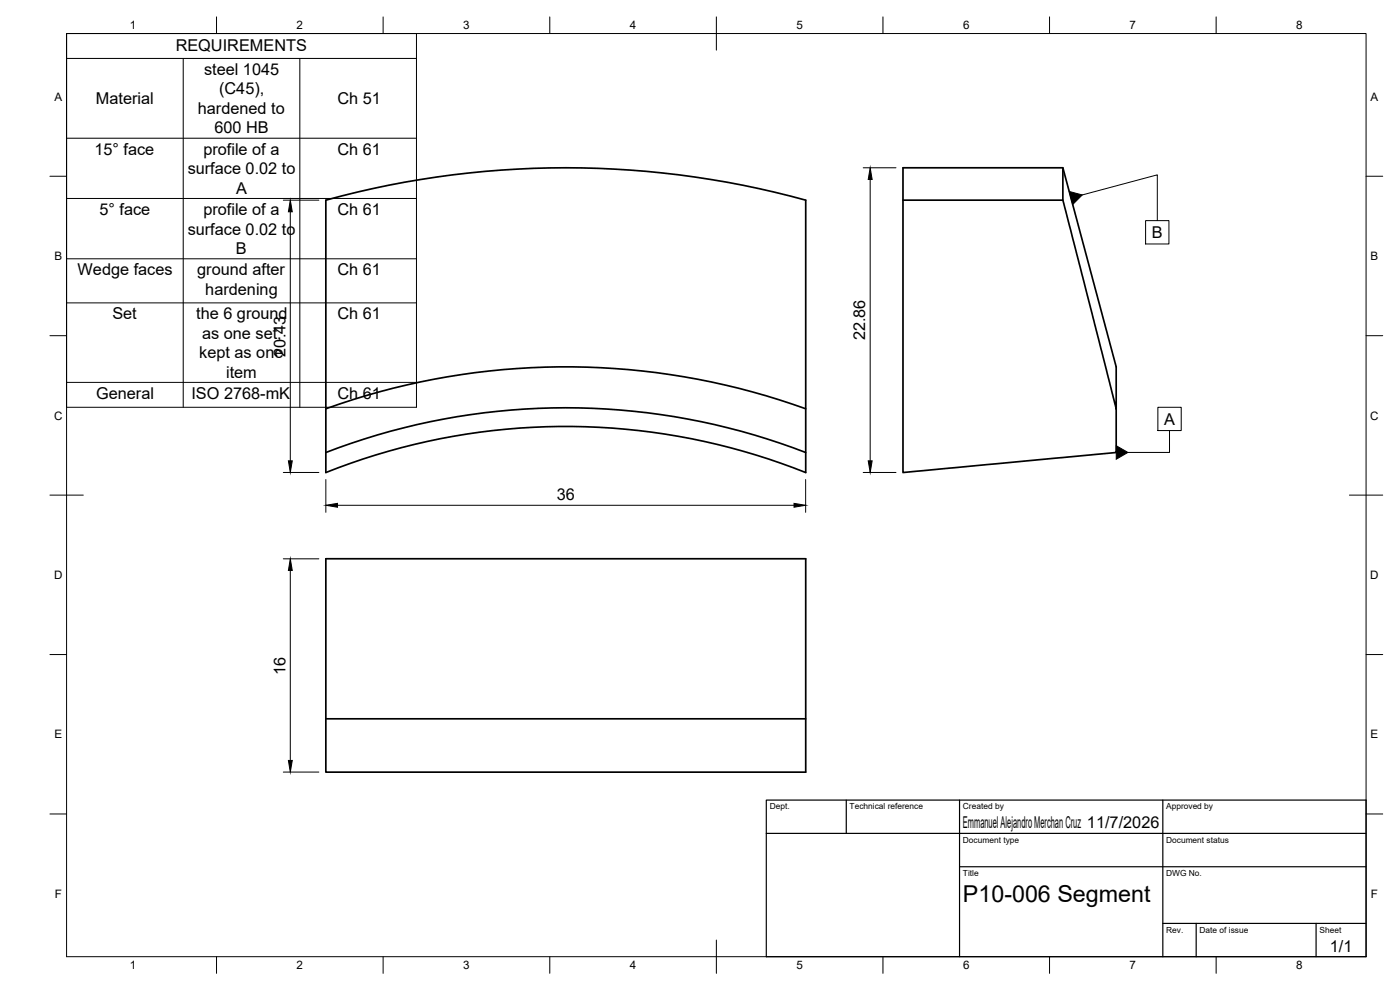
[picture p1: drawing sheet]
<svg xmlns="http://www.w3.org/2000/svg" width="420mm" height="297mm" viewBox="0 0 420 297" stroke-linecap="round" stroke-linejoin="round" font-family="sans-serif">
<!-- layer: Visible -->
<path d="M319 50.3v9.8M97.8 60.1a271.7 271.7 0 0 1 144 0v81.7a194.4 194.4 0 0 0-144 0zM271 60.1v-9.8h48l16 59.8v25.7l-64 6v-81.7h48l16 62.5M97.8 135.8a199.9 199.9 0 0 1 144 0M97.8 122.6a212.3 212.3 0 0 1 144 0M97.8 167.6h144v64.1h-144zM97.8 215.7h144" fill="none" stroke="#000" stroke-width=".51"/>
<!-- layer: BORDER -->
<g fill="none" stroke="#000" stroke-width=".3">
<path d="M20 10.1h390v276.9h-390zM65 5.1v5M115 5.1v5M165 5.1v5M215 5.1v10M265 5.1v5M315 5.1v5M365 5.1v5M15 52.9h5M410 52.9h5M15 100.7h5M410 100.7h5"/>
<path d="M15 148.6h10M405 148.6h10M15 196.4h5M410 196.4h5M15 244.2h5M410 244.2h5M65 287v5M115 287v5M165 287v5M215 282.1v9.9M265 287v5M315 287v5"/>
<path d="M365 287v5"/>
</g>
<!-- layer: TITLEBLOCK -->
<path d="M230 240.1h180v46.9h-180zM230 250h180M254 240.1v9.9M288 240.1v46.9M349 240.1v46.9M288 260.1h122M349 277.1h61M359 277.1v9.9M395 277.1v9.9" fill="none" stroke="#000" stroke-width=".36"/>
<!-- layer: FD_Dimensions -->
<path d="M259.1 50.3h9.8M261.2 53.9v84.4M85 60.1h10.7M87.1 63.5v74.8M85 141.8h10.7M97.8 143.9v9.8M101.3 151.6h137M241.8 143.9v9.8M259.1 141.8h9.8M85 167.7h10.7M87.1 171.2v57M85 231.7h10.7" fill="none" stroke="#000" stroke-width=".3"/>
<path d="M261.2 50.3l.5 3.6h-1.1zM87.1 60.1l.6 3.4h-1.1zM86.6 138.3h1.1l-.6 3.5zM260.6 138.3h1.1l-.5 3.5zM97.8 151.6l3.5-.6v1.2zM238.3 151l3.5 .6-3.5 .6zM87.1 167.7l.6 3.5h-1.1zM86.6 228.2h1.1l-.6 3.5z" fill="#000" stroke="#000" stroke-width=".3"/>
<path d="M324.8 58.5l22.5-6v13.7M343.8 66.2h7v7h-7zM347.5 122.2h7v7h-7zM351 129.2v6.5h-12.5" fill="none" stroke="#000" stroke-width=".3"/>
<path d="M320.9 57.5l3.9 1-2.9 2.8zM335 133.7l3.5 2-3.5 2.1z" fill="#000" stroke="#000" stroke-width=".3"/>
<!-- layer: Custom Tables -->
<path d="M20 10.1h105v112.1h-105zM20 17.5h105M55 17.5v104.7M90 17.5v104.7M20 41.5h105M20 59.5h105M20 77.6h105M20 90.9h105M20 114.7h105" fill="none" stroke="#000" stroke-width=".3"/>
<text font-size="7" x="289" y="270.6">P10-006 Segment</text>
<g font-size="4.9">
<text x="52.7" y="15.4">REQUIREMENTS</text>
<text x="61.2" y="22.4">steel 1045</text>
<text x="65.8" y="28.3">(C45),</text>
<text x="28.8" y="31.2">Material</text>
<text x="59.4" y="34.2">hardened to</text>
<text x="101.3" y="31.2">Ch 51</text>
<text x="64.4" y="40">600 HB</text>
<text x="28.3" y="46.4">15° face</text>
<text x="61" y="46.4">profile of a</text>
<text x="101.3" y="46.4">Ch 61</text>
<text x="56.3" y="52.3">surface 0.02 to</text>
<text x="70.8" y="58.2">A</text>
<text x="29.8" y="64.5">5° face</text>
<text x="61" y="64.5">profile of a</text>
<text x="101.3" y="64.5">Ch 61</text>
<text x="56.3" y="70.4">surface 0.02 to</text>
<text x="345.6" y="71.4">B</text>
<text x="70.8" y="76.2">B</text>
<text x="23.3" y="82.6">Wedge faces</text>
<text x="59.2" y="82.6">ground after</text>
<text x="101.3" y="82.6">Ch 61</text>
<text x="61.6" y="88.4">hardening</text>
<text x="33.7" y="95.8">Set</text>
<text x="58.9" y="95.8">the 6 ground</text>
<text x="101.3" y="95.8">Ch 61</text>
<text x="60.7" y="101.6">as one set,</text>
<text x="59.8" y="107.4">kept as one</text>
<text x="85.7" y="107" transform="rotate(-90 85.7 107)">20.43</text>
<text x="259.7" y="102.1" transform="rotate(-90 259.7 102.1)">22.86</text>
<text x="67.9" y="113.3">item</text>
<text x="28.8" y="119.7">General</text>
<text x="57.4" y="119.7">ISO 2768-mK</text>
<text x="101.3" y="119.7">Ch 61</text>
<text x="349.4" y="127.5">A</text>
<text x="167.1" y="150.1">36</text>
<text x="85.7" y="202.5" transform="rotate(-90 85.7 202.5)">16</text>
<text x="289" y="248.5">Emmanuel Alejandro Merchan Cruz 11/7/2026</text>
<text x="399.1" y="285.7">1/1</text>
</g>
<g font-size="3.5">
<text x="39" y="8.8">1</text>
<text x="89" y="8.8">2</text>
<text x="139" y="8.8">3</text>
<text x="189" y="8.8">4</text>
<text x="239" y="8.8">5</text>
<text x="289" y="8.8">6</text>
<text x="339" y="8.8">7</text>
<text x="389" y="8.8">8</text>
<text x="16.3" y="30.2">A</text>
<text x="411.3" y="30.2">A</text>
<text x="16.3" y="78">B</text>
<text x="411.3" y="78">B</text>
<text x="16.2" y="125.9">C</text>
<text x="411.2" y="125.9">C</text>
<text x="16.2" y="173.7">D</text>
<text x="411.2" y="173.7">D</text>
<text x="16.3" y="221.6">E</text>
<text x="411.3" y="221.6">E</text>
<text x="16.4" y="269.4">F</text>
<text x="411.4" y="269.4">F</text>
<text x="39" y="290.8">1</text>
<text x="89" y="290.8">2</text>
<text x="139" y="290.8">3</text>
<text x="189" y="290.8">4</text>
<text x="239" y="290.8">5</text>
<text x="289" y="290.8">6</text>
<text x="339" y="290.8">7</text>
<text x="389" y="290.8">8</text>
</g>
<g font-size="2.5">
<text x="231" y="242.9">Dept.</text>
<text x="255" y="242.9">Technical reference</text>
<text x="289" y="242.9">Created by</text>
<text x="350" y="242.9">Approved by</text>
<text x="289" y="252.8">Document type</text>
<text x="350" y="252.8">Document status</text>
<text x="289" y="262.9">Title</text>
<text x="350" y="262.9">DWG No.</text>
<text x="350" y="279.9">Rev.</text>
<text x="360" y="279.9">Date of issue</text>
<text x="396" y="279.9">Sheet</text>
</g>
</svg>
